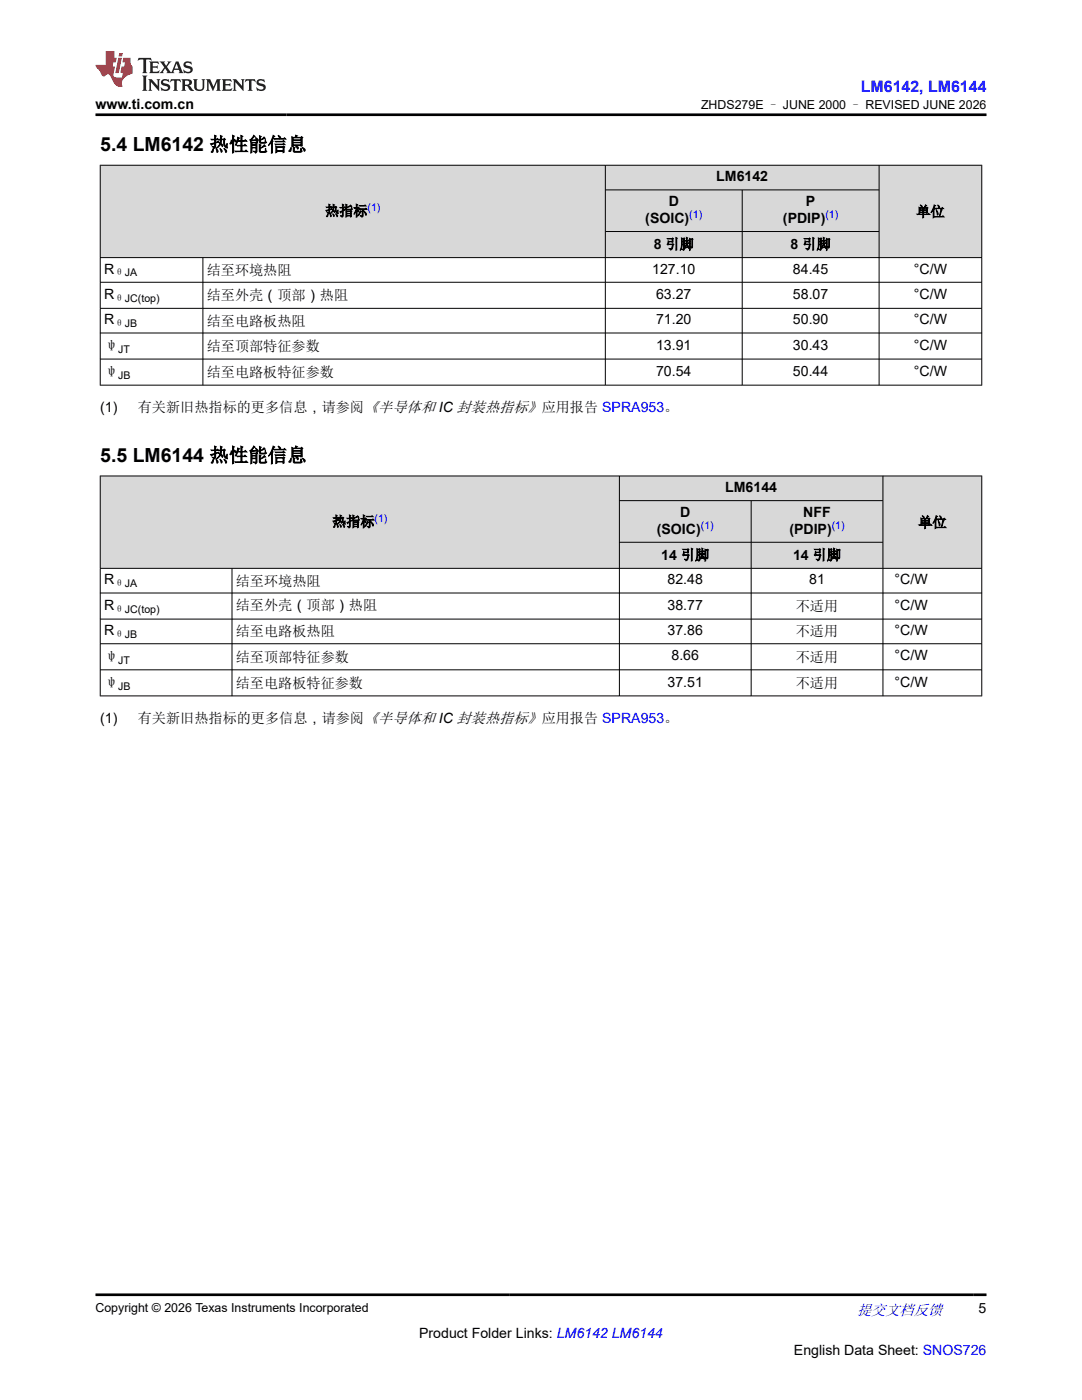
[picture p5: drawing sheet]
<svg xmlns="http://www.w3.org/2000/svg" width="216mm" height="279mm" viewBox="0 0 216 279" stroke-linecap="round" stroke-linejoin="round" font-family="sans-serif">
<g fill="#d8d8d8">
<path d="M20 33h175.9v4.9h-175.9z" fill-rule="evenodd"/>
<path d="M20.1 33h100.6v18.3h-100.6z" fill-rule="evenodd"/>
<path d="M120.8 33h54.6v4.8h-54.6z" fill-rule="evenodd"/>
<path d="M175.5 33h20.3v18.3h-20.3z" fill-rule="evenodd"/>
<path d="M120.8 38h27.2v8.1h-27.2z" fill-rule="evenodd"/>
<path d="M148.2 38h27.2v8.1h-27.2z" fill-rule="evenodd"/>
<path d="M120.8 46.3h27.2v5h-27.2z" fill-rule="evenodd"/>
<path d="M148.2 46.3h27.2v5h-27.2z" fill-rule="evenodd"/>
</g>
<g fill="none" stroke="#000" stroke-width=".2">
<path d="M19.9 33h176.1M20 32.9v44M120.8 32.9v44M120.8 37.9h54.7M148.1 37.9v39M175.4 32.9v44M195.9 32.9v44M19.9 51.4h176.1M19.9 56.3h176.1M40.5 51.4v25.5M120.8 46.2h54.7M19.9 61.5h176.1"/>
<path d="M19.9 66.5h176.1M19.9 71.7h176.1M19.9 76.9h176.1"/>
</g>
<g fill="#d8d8d8">
<path d="M20 95h175.9v4.9h-175.9z" fill-rule="evenodd"/>
<path d="M20.1 95.1h103.4v18.3h-103.4z" fill-rule="evenodd"/>
<path d="M123.7 95.1h52.4v4.8h-52.4z" fill-rule="evenodd"/>
<path d="M176.2 95.1h19.6v18.3h-19.6z" fill-rule="evenodd"/>
<path d="M123.7 100h26.1v8.2h-26.1z" fill-rule="evenodd"/>
<path d="M149.9 100h26.2v8.2h-26.2z" fill-rule="evenodd"/>
<path d="M123.7 108.3h26.1v5.1h-26.1z" fill-rule="evenodd"/>
<path d="M149.9 108.3h26.2v5.1h-26.2z" fill-rule="evenodd"/>
</g>
<g fill="none" stroke="#000" stroke-width=".2">
<path d="M19.9 95h176.1M20 94.9v44M123.6 94.9v44M123.6 99.9h52.6M149.9 99.9v39M176.2 94.9v44M195.9 94.9v44M19.9 113.4h176.1M19.9 118.3h176.1M46.3 113.4v25.5M123.6 108.2h52.6M19.9 123.6h176.1"/>
<path d="M19.9 128.5h176.1M19.9 133.7h176.1M19.9 138.9h176.1"/>
</g>
<path d="M27.7 11.6l-.2 .5 .5-.2h.6v.1v2.2l-.2 .4h1l-.2-.4v-2.2v-.1h.5l.5 .2-.1-.5zM29.8 12.3l.2 .4v1.5l-.2 .4h1.9l.1-.6a1.08 1.08 0 0 1-1.3 .2v-.7h.6l.4 .2v-.7l-.4 .2h-.6v-.5l.2-.2a1 1 0 0 1 1 .3l-.1-.5zM31.8 12.3l1 1.1-1 1.2h.9l-.2-.2 .4-.8 .5 .8-.2 .2h1.6l-.2-.2 .1-.5h1l.1 .5-.1 .2h.9l-.2-.3-.8-2h-.5l-1 2.2-.8-1.1 .9-1.1h-.8l.2 .2-.5 .6-.3-.6 .1-.2zM35.2 12.7l.4 1h-.8zM36.8 12.4a.65 .65 0 0 0-.2 .7 .65 .65 0 0 0 .6 .5l.7 .1 .1 .3a.79 .79 0 0 1-.7 .4 .79 .79 0 0 1-.7-.5l.1 .7 .2-.1a.93 .93 0 0 0 1.1 .1 .93 .93 0 0 0 .4-1 1.46 1.46 0 0 0-1.2-.6l-.1-.3a1.09 1.09 0 0 1 1.2 .2l-.2-.6-.1 .1-.6-.2zM28.4 15.1l.2 .4v2.2l-.2 .4h1l-.2-.4v-2.2l.2-.4zM29.6 15.8l.2 .4v1.5l-.2 .4h.8l-.3-.4v-1.3l1.7 1.8v-2l.2-.4h-.8l.2 .2 .1 1.1-1.2-1.3zM32.3 15.9a.65 .65 0 0 0-.2 .8 .65 .65 0 0 0 .7 .4l.6 .2 .1 .2a.79 .79 0 0 1-.7 .4 .79 .79 0 0 1-.7-.5l.1 .7 .2-.1a.93 .93 0 0 0 1.1 .1 .93 .93 0 0 0 .4-.9 1.46 1.46 0 0 0-1.2-.6l-.1-.4a1.09 1.09 0 0 1 1.2 .2l-.2-.6-.1 .1-.6-.1zM34.1 15.8l-.1 .6a.63 .63 0 0 1 .7-.3l.1 1.6-.3 .4h1l-.2-.4v-1.6a.66 .66 0 0 1 .8 .3l-.1-.6zM36.2 15.8l.2 .4v1.5l-.2 .4h.9l-.2-.2v-.7h.5l.1 .2a.79 .79 0 0 0 1.2 .6l-1-.9a.61 .61 0 0 0 .6-.6 .61 .61 0 0 0-.5-.7zM36.9 16.1h.2a.47 .47 0 0 1 .5 .1 .47 .47 0 0 1 .1 .5l-.2 .1-.6 .1zM38.5 15.8l.2 .2a2.27 2.27 0 0 0 .4 2 1.04 1.04 0 0 0 1.7-.7v-1.3l.2-.2h-.8l.2 .4v1.1a.6 .6 0 0 1-.6 .6 .6 .6 0 0 1-.6-.6v-1.1l.3-.4zM41.1 15.8l.2 .4v1.5l-.2 .4h.7l-.2-.4v-1.4l.9 1.9 .8-1.9v1.4l-.2 .4h1l-.3-.4v-1.5l.3-.4h-.8l-.7 1.5-.7-1.5zM44.3 15.8l.2 .4v1.5l-.2 .4h1.9l.1-.6a1.09 1.09 0 0 1-1.3 .2v-.7h.6l.4 .2v-.6l-.4 .2h-.6v-.6l.2-.1a1.01 1.01 0 0 1 1 .3l-.1-.6zM46.4 15.8l.3 .4v1.5l-.3 .4h.8l-.2-.4v-1.3l1.6 1.8v-2l.2-.4h-.7l.2 .2v1.1l-1.2-1.3zM49 15.8l-.1 .6a.63 .63 0 0 1 .8-.3v1.6l-.3 .4h1l-.2-.4v-1.6a.66 .66 0 0 1 .8 .3l-.1-.6zM51.4 15.9a.65 .65 0 0 0-.2 .8 .65 .65 0 0 0 .6 .4l.6 .2 .2 .2a.79 .79 0 0 1-.8 .4 .79 .79 0 0 1-.6-.5l.1 .7 .2-.1a.93 .93 0 0 0 1 .1 .93 .93 0 0 0 .5-.9 1.46 1.46 0 0 0-1.3-.6l-.1-.4a1.09 1.09 0 0 1 1.3 .2l-.2-.6-.2 .1-.5-.1z" fill="#231f20"/>
<path d="M21.1 10.2v2.8h-2.1l.1 .3 .9 1a.95 .95 0 0 0 .9 .9 .59 .59 0 0 1 .6-.4 .59 .59 0 0 1 .5 .4l.4 .7a1.59 1.59 0 0 0 2.1 1.4 1.61 1.61 0 0 1 1-2.3l1-.3-.1-1.5a1.59 1.59 0 0 1-.4-1.7h-1.4l-.2 .9h.5l-.1 .9h-.5l-.2 1v.2l.4 .1-.2 .9h-.6a.73 .73 0 0 1-1.1-.7l.3-1.5h-.5l.2-.9h.5l.2-.9h-.5v-1.3zM23.6 11.5l-.6 3.1h.7l.6-3.1zM23.8 10.6l-.1 .6h.7l.1-.6z" fill="#ed1c24"/>
<path d="M19 22.9h177.8M19 258.4h177.8" fill="none" stroke="#000" stroke-width=".53"/>
<g font-size="3.9">
<text x="20" y="30.2">5.4 LM6142 热性能信息</text>
<text x="20" y="92.2">5.5 LM6144 热性能信息</text>
</g>
<text font-size="3.2" fill="#00f" x="171.8" y="18.3">LM6142, LM6144</text>
<text font-size="3" fill="#00f" x="171" y="262.4">提交文档反馈</text>
<g font-size="2.8">
<text x="19" y="21.7">www.ti.com.cn</text>
<text x="133.4" y="41.1">D</text>
<text x="142.9" y="36.2">LM6142</text>
<text x="160.8" y="41.1">P</text>
<text x="64.9" y="43.1">热指标</text>
<text x="128.8" y="44.5">(SOIC)</text>
<text x="156.2" y="44.5">(PDIP)</text>
<text x="182.8" y="43.2">单位</text>
<text x="130.4" y="49.7">8 引脚</text>
<text x="157.8" y="49.7">8 引脚</text>
<text x="20.8" y="54.6">R</text>
<text x="20.8" y="59.7">R</text>
<text x="41.3" y="54.9">结至环境热阻</text>
<text x="41.3" y="59.8">结至外壳（顶部）热阻</text>
<text x="130.1" y="54.6">127.10</text>
<text x="130.9" y="59.7">63.27</text>
<text x="158.2" y="54.6">84.45</text>
<text x="158.2" y="59.7">58.07</text>
<text x="182.4" y="54.6">°C/W</text>
<text x="182.4" y="59.7">°C/W</text>
<text x="20.8" y="64.7">R</text>
<text x="41.3" y="65">结至电路板热阻</text>
<text x="130.9" y="64.7">71.20</text>
<text x="158.2" y="64.7">50.90</text>
<text x="182.4" y="64.7">°C/W</text>
<text x="20.8" y="69.9">ψ</text>
<text x="41.3" y="70.1">结至顶部特征参数</text>
<text x="130.9" y="69.8">13.91</text>
<text x="158.2" y="69.8">30.43</text>
<text x="182.4" y="69.8">°C/W</text>
<text x="20.8" y="75.1">ψ</text>
<text x="41.3" y="75.3">结至电路板特征参数</text>
<text x="130.9" y="75">70.54</text>
<text x="158.2" y="75">50.44</text>
<text x="182.4" y="75">°C/W</text>
<text x="20" y="82.2">(1)</text>
<text x="27.5" y="82.2">有关新旧热指标的更多信息，请参阅《半导体和 IC 封装热指标》应用报告 SPRA953。</text>
<text x="144.7" y="98.2">LM6144</text>
<text x="66.3" y="105.1">热指标</text>
<text x="131.1" y="106.5">(SOIC)</text>
<text x="135.7" y="103.1">D</text>
<text x="157.5" y="106.5">(PDIP)</text>
<text x="160.3" y="103.1">NFF</text>
<text x="183.2" y="105.2">单位</text>
<text x="132" y="111.7">14 引脚</text>
<text x="158.2" y="111.7">14 引脚</text>
<text x="20.8" y="116.6">R</text>
<text x="47.1" y="116.9">结至环境热阻</text>
<text x="133.2" y="116.6">82.48</text>
<text x="161.5" y="116.6">81</text>
<text x="178.5" y="116.6">°C/W</text>
<text x="20.8" y="121.7">R</text>
<text x="47.1" y="121.8">结至外壳（顶部）热阻</text>
<text x="133.2" y="121.7">38.77</text>
<text x="158.8" y="122">不适用</text>
<text x="178.5" y="121.7">°C/W</text>
<text x="20.8" y="126.7">R</text>
<text x="20.8" y="131.9">ψ</text>
<text x="47.1" y="127">结至电路板热阻</text>
<text x="133.2" y="126.7">37.86</text>
<text x="134" y="131.8">8.66</text>
<text x="158.8" y="127">不适用</text>
<text x="178.5" y="126.7">°C/W</text>
<text x="178.5" y="131.8">°C/W</text>
<text x="20.8" y="137.2">ψ</text>
<text x="47.1" y="132.1">结至顶部特征参数</text>
<text x="47.1" y="137.3">结至电路板特征参数</text>
<text x="133.2" y="137">37.51</text>
<text x="158.8" y="132.1">不适用</text>
<text x="158.8" y="137.3">不适用</text>
<text x="178.5" y="137">°C/W</text>
<text x="20" y="144.2">(1)</text>
<text x="27.5" y="144.2">有关新旧热指标的更多信息，请参阅《半导体和 IC 封装热指标》应用报告 SPRA953。</text>
<text x="195.3" y="262.1">5</text>
<text x="83.6" y="266.9">Product Folder Links: LM6142 LM6144</text>
<text x="158.4" y="270.3">English Data Sheet: SNOS726</text>
</g>
<g font-size="2.5">
<text x="139.9" y="21.8">ZHDS279E – JUNE 2000 – REVISED JUNE 2026</text>
<text x="19" y="261.8">Copyright © 2026 Texas Instruments Incorporated</text>
</g>
<g font-size="2.1" fill="#00f">
<text x="73.3" y="42.1">(1)</text>
<text x="137.5" y="43.5">(1)</text>
<text x="164.7" y="43.5">(1)</text>
<text x="74.7" y="104.1">(1)</text>
<text x="139.8" y="105.6">(1)</text>
<text x="166" y="105.6">(1)</text>
</g>
<g font-size="2.1">
<text x="22.8" y="55.2">θJA</text>
<text x="22.8" y="60.2">θJC(top)</text>
<text x="22.8" y="65.3">θJB</text>
<text x="23.6" y="70.5">JT</text>
<text x="23.6" y="75.7">JB</text>
<text x="22.8" y="117.2">θJA</text>
<text x="22.8" y="122.2">θJC(top)</text>
<text x="22.8" y="127.3">θJB</text>
<text x="23.6" y="132.5">JT</text>
<text x="23.6" y="137.7">JB</text>
</g>
</svg>
